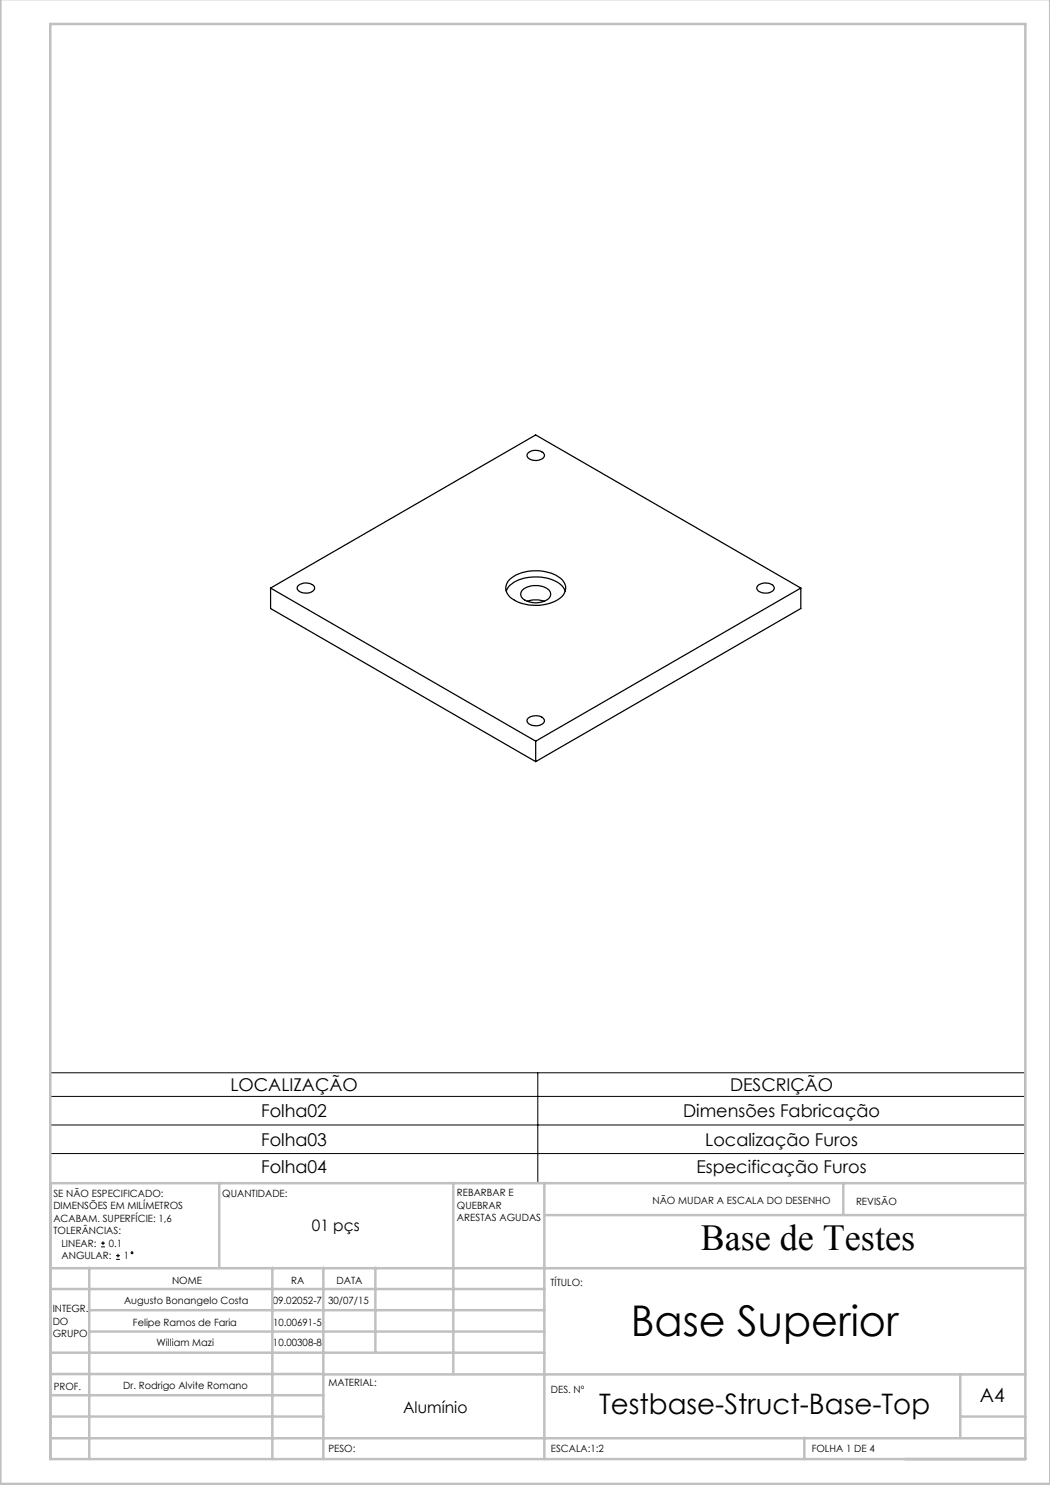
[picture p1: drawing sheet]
<svg xmlns="http://www.w3.org/2000/svg" width="210mm" height="297mm" viewBox="0 0 210 297" stroke-linecap="round" stroke-linejoin="round" font-family="sans-serif">
<g fill="none" stroke="#000" stroke-width=".2">
<path d="M10.1 214.6h194.9v21.9h-194.9zM10.1 219.3h194.9M107.6 214.6v21.9M10.1 225h194.9M10.1 230.7h194.9M20.2 249.4h.8M20.2 248.6h.8M20.6 248.2v.8M23.2 251.9h.8M23.2 251.1h.8M23.6 250.8v.7"/>
<circle cx="26.4" cy="250.5" r=".19"/>
</g>
<g fill="none" stroke="#c0c0c0" stroke-width=".5">
<path d="M.1 -.1v296.9h209.9v-296.9M10.1 4.8h195v287h-195zM10.1 236.6h195M43.9 236.6v16.9M90.7 236.6v38.2M108.9 236.6v55.2M168.7 236.6v6.3M10.1 257.8h98.8M10.1 253.6h195M17.9 253.5v38.3M54.5 253.5v38.3M64.7 253.5v38.3"/>
<path d="M75.1 253.5v17M108.9 243h96.2M10.1 270.5h98.8M10.1 279h54.6M10.1 274.8h54.6M17.9 266.3h91M17.9 262h91M64.7 274.9h140.4M192.1 274.8v12.7M10.1 283.3h54.6M10.1 287.7h195M160.9 287.5v4.3"/>
<path d="M192.1 283.3h13"/>
</g>
<g fill="none" stroke="#000" stroke-width=".25">
<path d="M105.6 90.6a2.35 2.35 0 0 1 3.2 .1 .84 .84 0 0 1-.8 1.3 2.09 2.09 0 0 1-2.6-.8zM54.1 117.6v4.1l53 30.6M54.1 117.6l53 30.6M54.1 117.6l53-30.6 53.1 30.6M59.6 117.2a2.4 2.4 0 0 1 3.2 .1 1.08 1.08 0 0 1-1.2 1.3 1.77 1.77 0 0 1-2.2-1zM101.2 118.2a5.1 5.1 0 0 1 4.4-2.7 8.2 8.2 0 0 1 6.8 1.7l.7 1M102 115.8a8.7 8.7 0 0 1 10.4 .1 2.39 2.39 0 0 1-.7 3.9 9 9 0 0 1-9.6-.3 2.31 2.31 0 0 1-.1-3.7zM104.5 118a4.4 4.4 0 0 1 5.3 0 1.35 1.35 0 0 1-.9 2.2 4.1 4.1 0 0 1-4.6-.8l-.1-.8zM151.6 117.2a2.35 2.35 0 0 1 3.1 .1 .87 .87 0 0 1-.8 1.2 2.21 2.21 0 0 1-2.5-.7zM160.2 117.6l-53.1 30.6M160.2 117.6v4.1l-53.1 30.6M105.4 120.3a5.2 5.2 0 0 1 3.4 0"/>
<path d="M105.6 143.7a2.27 2.27 0 0 1 3.3 .3 1.33 1.33 0 0 1-1.7 1.2 1.55 1.55 0 0 1-1.8-1.1zM107.1 148.2v4.1"/>
</g>
<text font-size="8.5" x="126.2" y="267.2">Base Superior</text>
<text font-size="7.3" x="140.1" y="249.9">Base de Testes</text>
<text font-size="5.6" x="119.8" y="282.8">Testbase-Struct-Base-Top</text>
<text font-size="3.9" x="196" y="280.4">A4</text>
<g font-size="3.5">
<text x="46.1" y="218.2">LOCALIZAÇÃO</text>
<text x="146" y="218.2">DESCRIÇÃO</text>
<text x="52.2" y="223.4">Folha02</text>
<text x="136.6" y="223.4">Dimensões Fabricação</text>
<text x="52.2" y="229.2">Folha03</text>
<text x="141.1" y="229.2">Localização Furos</text>
<text x="52.2" y="234.6">Folha04</text>
<text x="139.3" y="234.6">Especificação Furos</text>
</g>
<g font-size="3.2">
<text x="62.4" y="246.2">01 pçs</text>
<text x="80.6" y="282.7">Alumínio</text>
</g>
<g font-size="2">
<text x="10.7" y="239.4">SE NÃO ESPECIFICADO:</text>
<text x="44.5" y="239.4">QUANTIDADE:</text>
<text x="91.4" y="239.3">REBARBAR E</text>
<text x="10.7" y="241.9">DIMENSÕES EM MILÍMETROS</text>
<text x="10.7" y="244.4">ACABAM. SUPERFÍCIE: 1,6</text>
<text x="91.4" y="241.8">QUEBRAR</text>
<text x="91.4" y="244.3">ARESTAS AGUDAS</text>
<text x="130.5" y="240.8">NÃO MUDAR A ESCALA DO DESENHO</text>
<text x="171.2" y="241">REVISÃO</text>
<text x="10.7" y="246.9">TOLERÂNCIAS:</text>
<text x="12.3" y="249.4">LINEAR:</text>
<text x="12.3" y="251.9">ANGULAR:</text>
<text x="21.8" y="249.4">0.1</text>
<text x="24.8" y="251.9">1</text>
<text x="34.4" y="256.8">NOME</text>
<text x="58.3" y="256.7">RA</text>
<text x="67.3" y="256.7">DATA</text>
<text x="110.1" y="257.1">TÍTULO:</text>
<text x="10.5" y="262.4">INTEGR.</text>
<text x="24.8" y="260.9">Augusto Bonangelo Costa</text>
<text x="54.5" y="260.7">09.02052-7</text>
<text x="65.6" y="260.7">30/07/15</text>
<text x="10.5" y="264.9">DO</text>
<text x="10.5" y="267.4">GRUPO</text>
<text x="26.6" y="265.1">Felipe Ramos de Faria</text>
<text x="31.3" y="269.2">William Mazi</text>
<text x="54.6" y="269.2">10.00308-8</text>
<text x="54.6" y="265.1">10.00691-5</text>
<text x="10.7" y="277.9">PROF.</text>
<text x="24.6" y="277.8">Dr. Rodrigo Alvite Romano</text>
<text x="65.7" y="277.3">MATERIAL:</text>
<text x="110.2" y="278.5">DES. Nº</text>
<text x="65.7" y="290.3">PESO:</text>
<text x="110.2" y="290.5">ESCALA:1:2</text>
<text x="162.4" y="290.4">FOLHA 1 DE 4</text>
</g>
</svg>
